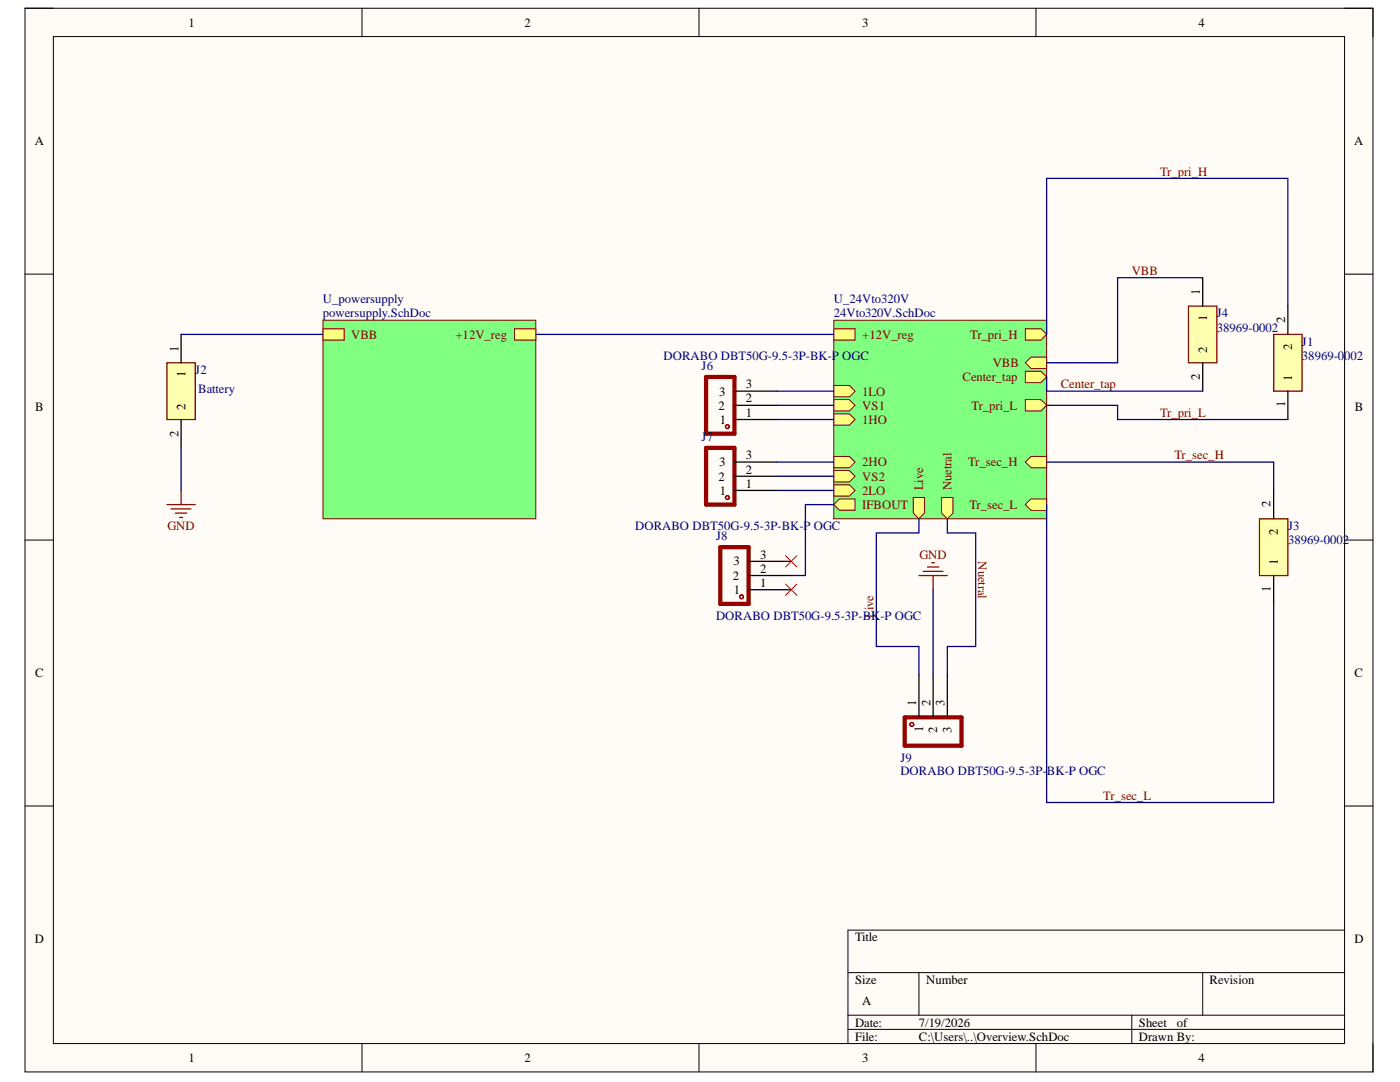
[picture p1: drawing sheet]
<svg xmlns="http://www.w3.org/2000/svg" width="279mm" height="216mm" viewBox="0 0 279 216" stroke-linecap="round" stroke-linejoin="round" font-family="sans-serif">
<path d="M5 1.6h269v212.3h-269z" fill-rule="evenodd" fill="#fffcf8"/>
<path d="M5 1.6h269v212.3h-269z" fill="none" stroke="#000" stroke-width=".2"/>
<path d="M10.7 7.3h257.6v200.9h-257.6z" fill-rule="evenodd" fill="#fffcf8"/>
<g fill="none" stroke="#000" stroke-width=".2">
<path d="M5 1.6h5.7M10.7 7.3h257.6v200.9h-257.6zM72.2 1.6v5.7M139.5 1.6v5.7M206.8 1.6v5.7M268.3 1.6h5.7v5.7M5 54.7h5.7M268.3 54.7h5.7M5 107.8h5.7M268.3 107.8h5.7M5 160.8h5.7M268.3 160.8h5.7"/>
<path d="M169.2 194.1h99.1M183.4 194.1v8.5M240 194.1v8.5M268.3 185.6h-99.1v22.6M72.2 208.2v5.7M139.5 208.2v5.7M169.2 202.6h99.1M169.2 205.4h99.1M206.8 208.2v5.7M225.9 202.6v5.6M274 208.2v5.7"/>
</g>
<path d="M33.3 72.4h5.7v11.3h-5.7z" fill-rule="evenodd" fill="#ffffb0"/>
<path d="M33.3 72.4h5.7v11.3h-5.7zM36.1 97.9v2.8M33.3 100.7h5.7M34.2 101.5h3.9M35 102.4h2.3M35.9 103.2h.5" fill="none" stroke="#800000" stroke-width=".25"/>
<path d="M36.1 66.7v5.7M36.1 83.7v5.7" fill="none" stroke="#000" stroke-width=".25"/>
<path d="M166.4 63.9h42.5v39.6h-42.5z" fill-rule="evenodd" fill="#80ff80"/>
<path d="M166.4 63.9h42.5v39.6h-42.5z" fill="none" stroke="#800000" stroke-width=".2"/>
<path d="M166.4 65.6h4.2v2.3h-4.2z" fill-rule="evenodd" fill="#ffff80"/>
<path d="M166.4 65.6h4.2v2.3h-4.2z" fill="none" stroke="#800000" stroke-width=".2"/>
<path d="M204.6 92.2l1.2-1.1h3.1v2.2h-3.1z" fill-rule="evenodd" fill="#ffff80"/>
<path d="M204.6 92.2l1.2-1.1h3.1v2.2h-3.1z" fill="none" stroke="#800000" stroke-width=".2"/>
<path d="M204.6 79.8h3.1l1.2 1.1-1.2 1.1h-3.1z" fill-rule="evenodd" fill="#ffff80"/>
<path d="M204.6 79.8h3.1l1.2 1.1-1.2 1.1h-3.1z" fill="none" stroke="#800000" stroke-width=".2"/>
<path d="M204.6 100.7l1.2-1.1h3.1v2.2h-3.1z" fill-rule="evenodd" fill="#ffff80"/>
<path d="M204.6 100.7l1.2-1.1h3.1v2.2h-3.1z" fill="none" stroke="#800000" stroke-width=".2"/>
<path d="M204.6 74.1h3.1l1.2 1.1-1.2 1.1h-3.1z" fill-rule="evenodd" fill="#ffff80"/>
<path d="M204.6 74.1h3.1l1.2 1.1-1.2 1.1h-3.1z" fill="none" stroke="#800000" stroke-width=".2"/>
<path d="M166.4 96.7h3.1l1.1 1.2-1.1 1.1h-3.1z" fill-rule="evenodd" fill="#ffff80"/>
<path d="M166.4 96.7h3.1l1.1 1.2-1.1 1.1h-3.1z" fill="none" stroke="#800000" stroke-width=".2"/>
<path d="M187.9 99.3h2.3v3.1l-1.1 1.1-1.2-1.1z" fill-rule="evenodd" fill="#ffff80"/>
<path d="M187.9 99.3h2.3v3.1l-1.1 1.1-1.2-1.1z" fill="none" stroke="#800000" stroke-width=".2"/>
<path d="M182.3 99.3h2.2v3.1l-1.1 1.1-1.1-1.1z" fill-rule="evenodd" fill="#ffff80"/>
<path d="M182.3 99.3h2.2v3.1l-1.1 1.1-1.1-1.1z" fill="none" stroke="#800000" stroke-width=".2"/>
<path d="M166.4 76.9h3.1l1.1 1.2-1.1 1.1h-3.1z" fill-rule="evenodd" fill="#ffff80"/>
<path d="M166.4 76.9h3.1l1.1 1.2-1.1 1.1h-3.1z" fill="none" stroke="#800000" stroke-width=".2"/>
<path d="M166.4 100.7l1.1-1.1h3.1v2.2h-3.1z" fill-rule="evenodd" fill="#ffff80"/>
<path d="M166.4 100.7l1.1-1.1h3.1v2.2h-3.1z" fill="none" stroke="#800000" stroke-width=".2"/>
<path d="M166.4 82.6h3.1l1.1 1.1-1.1 1.1h-3.1z" fill-rule="evenodd" fill="#ffff80"/>
<path d="M166.4 82.6h3.1l1.1 1.1-1.1 1.1h-3.1z" fill="none" stroke="#800000" stroke-width=".2"/>
<path d="M166.4 79.7h3.1l1.1 1.2-1.1 1.1h-3.1z" fill-rule="evenodd" fill="#ffff80"/>
<path d="M166.4 79.7h3.1l1.1 1.2-1.1 1.1h-3.1z" fill="none" stroke="#800000" stroke-width=".2"/>
<path d="M166.4 91.1h3.1l1.1 1.1-1.1 1.1h-3.1z" fill-rule="evenodd" fill="#ffff80"/>
<path d="M166.4 91.1h3.1l1.1 1.1-1.1 1.1h-3.1z" fill="none" stroke="#800000" stroke-width=".2"/>
<path d="M166.4 93.9h3.1l1.1 1.1-1.1 1.2h-3.1z" fill-rule="evenodd" fill="#ffff80"/>
<path d="M166.4 93.9h3.1l1.1 1.1-1.1 1.2h-3.1z" fill="none" stroke="#800000" stroke-width=".2"/>
<path d="M204.6 65.6h3.1l1.2 1.1-1.2 1.2h-3.1z" fill-rule="evenodd" fill="#ffff80"/>
<path d="M204.6 65.6h3.1l1.2 1.1-1.2 1.2h-3.1z" fill="none" stroke="#800000" stroke-width=".2"/>
<path d="M204.6 72.4l1.2-1.1h3.1v2.2h-3.1z" fill-rule="evenodd" fill="#ffff80"/>
<path d="M204.6 72.4l1.2-1.1h3.1v2.2h-3.1z" fill="none" stroke="#800000" stroke-width=".2"/>
<path d="M64.5 63.9h42.4v39.6h-42.4z" fill-rule="evenodd" fill="#80ff80"/>
<path d="M64.5 63.9h42.4v39.6h-42.4z" fill="none" stroke="#800000" stroke-width=".2"/>
<path d="M64.5 65.6h4.2v2.3h-4.2z" fill-rule="evenodd" fill="#ffff80"/>
<path d="M64.5 65.6h4.2v2.3h-4.2z" fill="none" stroke="#800000" stroke-width=".2"/>
<path d="M102.7 65.6h4.2v2.3h-4.2z" fill-rule="evenodd" fill="#ffff80"/>
<path d="M102.7 65.6h4.2v2.3h-4.2z" fill="none" stroke="#800000" stroke-width=".2"/>
<path d="M237.2 61.1h5.7v11.3h-5.7z" fill-rule="evenodd" fill="#ffffb0"/>
<path d="M237.2 61.1h5.7v11.3h-5.7zM183.4 114.8h5.7M184.2 114h4M185.1 113.1h2.3M185.9 112.3h.6M186.2 114.8v2.9" fill="none" stroke="#800000" stroke-width=".25"/>
<path d="M240 55.4v5.7M240 72.4v5.7" fill="none" stroke="#000" stroke-width=".25"/>
<path d="M251.4 103.5h5.6v11.3h-5.6z" fill-rule="evenodd" fill="#ffffb0"/>
<path d="M251.4 103.5h5.6v11.3h-5.6z" fill="none" stroke="#800000" stroke-width=".25"/>
<g fill="none" stroke="#000" stroke-width=".25">
<path d="M146.6 78.1h8.5M146.6 83.7h8.5M146.6 80.9h8.5M146.6 97.9h8.5M146.6 95h8.5M146.6 92.2h8.5M254.2 97.9v5.6M149.4 117.7h8.5M149.4 114.8h8.5M149.4 112h8.5M254.2 114.8v5.7M183.4 134.6v8.5"/>
<path d="M186.2 134.6v8.5M189.1 134.6v8.5"/>
</g>
<path d="M140.9 75.2h5.7v11.3h-5.7zM140.9 89.4h5.7v11.3h-5.7zM143.7 109.2h5.7v11.3h-5.7zM180.6 143.1h11.3v5.7h-11.3z" fill="none" stroke="#980000" stroke-width=".85"/>
<g fill="none" stroke="#980000" stroke-width=".25">
<circle cx="145.2" cy="99.3" r=".38"/>
<circle cx="145.2" cy="85.1" r=".38"/>
<circle cx="148" cy="119.1" r=".38"/>
<circle cx="182" cy="144.6" r=".38"/>
</g>
<path d="M156.8 110.9l2.2 2.2M156.8 116.5l2.2 2.3M159 110.9l-2.2 2.2M159 116.5l-2.2 2.3" fill="none" stroke="#f00" stroke-width=".2"/>
<g fill="none" stroke="#000080" stroke-width=".25">
<path d="M240 55.4h-17v17h-14.1M36.1 66.7h28.4M106.9 66.7h59.5M155.1 78.1h11.3M208.9 75.2v2.9h31.1M257 61.1v-25.5h-48.1v31.1M36.1 89.4v8.5M155.1 80.9h11.3M155.1 92.2h11.3M155.1 95h11.3M155.1 97.9h11.3M155.1 83.7h11.3"/>
<path d="M208.9 80.9h14.1v2.8h34M208.9 92.2h45.3v5.7M166.4 100.7h-5.7v14.1h-2.8M183.4 103.5v2.8h-8.5v22.7h8.5v5.6M186.2 117.7v16.9M189.1 103.5v2.8h5.6v22.7h-5.6v5.6M208.9 100.7v59.4h45.3v-39.6"/>
</g>
<path d="M254.2 66.7h5.7v11.4h-5.7z" fill-rule="evenodd" fill="#ffffb0"/>
<path d="M254.2 66.7h5.7v11.4h-5.7z" fill="none" stroke="#800000" stroke-width=".25"/>
<path d="M257 61.1v5.6M257 78.1v5.6" fill="none" stroke="#000" stroke-width=".25"/>
<g font-size="2.5">
<text x="37.6" y="5.3">1</text>
<text x="104.7" y="5.3">2</text>
<text x="172.1" y="5.3">3</text>
<text x="239.2" y="5.3">4</text>
<text x="6.9" y="29">A</text>
<text x="270.2" y="29">A</text>
<text x="239.5" y="58.8" transform="rotate(-90 239.5 58.8)">1</text>
<text x="240.9" y="64" transform="rotate(-90 240.9 64)">1</text>
<text x="256.5" y="64.5" transform="rotate(-90 256.5 64.5)">2</text>
<text x="35.6" y="70.1" transform="rotate(-90 35.6 70.1)">1</text>
<text x="240.9" y="70.4" transform="rotate(-90 240.9 70.4)">2</text>
<text x="257.9" y="69.9" transform="rotate(-90 257.9 69.9)">2</text>
<text x="37" y="75.3" transform="rotate(-90 37 75.3)">1</text>
<text x="148.8" y="77.5">3</text>
<text x="239.5" y="75.8" transform="rotate(-90 239.5 75.8)">2</text>
<text x="257.9" y="76.1" transform="rotate(-90 257.9 76.1)">1</text>
<text x="7" y="82.1">B</text>
<text x="37" y="81.7" transform="rotate(-90 37 81.7)">2</text>
<text x="143.4" y="81.7">2</text>
<text x="143.5" y="78.9">3</text>
<text x="148.8" y="83.2">1</text>
<text x="148.8" y="80.3">2</text>
<text x="256.5" y="81.3" transform="rotate(-90 256.5 81.3)">1</text>
<text x="270.4" y="82.1">B</text>
<text x="35.6" y="87.1" transform="rotate(-90 35.6 87.1)">2</text>
<text x="143.7" y="84.6">1</text>
<text x="143.4" y="95.9">2</text>
<text x="143.5" y="93.1">3</text>
<text x="148.8" y="94.5">2</text>
<text x="148.8" y="91.6">3</text>
<text x="143.7" y="98.7">1</text>
<text x="148.8" y="97.3">1</text>
<text x="253.6" y="101.2" transform="rotate(-90 253.6 101.2)">2</text>
<text x="255" y="106.7" transform="rotate(-90 255 106.7)">2</text>
<text x="146.4" y="112.8">3</text>
<text x="151.7" y="111.5">3</text>
<text x="255" y="112.8" transform="rotate(-90 255 112.8)">1</text>
<text x="146.3" y="115.7">2</text>
<text x="146.5" y="118.5">1</text>
<text x="151.7" y="117.1">1</text>
<text x="151.7" y="114.3">2</text>
<text x="253.6" y="118.1" transform="rotate(-90 253.6 118.1)">1</text>
<text x="7" y="135.1">C</text>
<text x="270.3" y="135.1">C</text>
<text x="182.8" y="140.9" transform="rotate(-90 182.8 140.9)">1</text>
<text x="185.7" y="140.9" transform="rotate(-90 185.7 140.9)">2</text>
<text x="188.5" y="140.9" transform="rotate(-90 188.5 140.9)">3</text>
<text x="184.2" y="146.1" transform="rotate(-90 184.2 146.1)">1</text>
<text x="187" y="146.3" transform="rotate(-90 187 146.3)">2</text>
<text x="189.9" y="146.2" transform="rotate(-90 189.9 146.2)">3</text>
<text x="6.9" y="188.2">D</text>
<text x="170.6" y="187.9">Title</text>
<text x="270.3" y="188.2">D</text>
<text x="170.6" y="196.3">Size</text>
<text x="184.8" y="196.3">Number</text>
<text x="241.4" y="196.3">Revision</text>
<text x="172.1" y="200.6">A</text>
<text x="170.6" y="204.9">Date:</text>
<text x="170.6" y="207.6">File:</text>
<text x="183.4" y="204.9">7/19/2026</text>
<text x="183.4" y="207.6">C:\Users\..\Overview.SchDoc</text>
<text x="227.3" y="204.9">Sheet</text>
<text x="227.3" y="207.6">Drawn By:</text>
<text x="234.9" y="204.9">of</text>
<text x="37.6" y="211.9">1</text>
<text x="104.7" y="211.9">2</text>
<text x="172.1" y="211.9">3</text>
<text x="239.2" y="211.9">4</text>
</g>
<g font-size="2.5" fill="#800000">
<text x="231.5" y="35.1">Tr_pri_H</text>
<text x="225.8" y="54.9">VBB</text>
<text x="70.1" y="67.6">VBB</text>
<text x="90.9" y="67.6">+12V_reg</text>
<text x="172.1" y="67.6">+12V_reg</text>
<text x="193.6" y="67.6">Tr_pri_H</text>
<text x="192.1" y="76.1">Center_tap</text>
<text x="198.1" y="73.3">VBB</text>
<text x="211.7" y="77.5">Center_tap</text>
<text x="172.1" y="78.9">1LO</text>
<text x="172.1" y="81.7">VS1</text>
<text x="193.9" y="81.7">Tr_pri_L</text>
<text x="231.5" y="83.2">Tr_pri_L</text>
<text x="172.1" y="84.6">1HO</text>
<text x="172.1" y="93.1">2HO</text>
<text x="172.1" y="95.9">VS2</text>
<text x="193.2" y="93.1">Tr_sec_H</text>
<text x="234.4" y="91.6">Tr_sec_H</text>
<text x="172.1" y="98.7">2LO</text>
<text x="172.1" y="101.6">IFBOUT</text>
<text x="184.2" y="97.9" transform="rotate(-90 184.2 97.9)">Live</text>
<text x="189.9" y="97.9" transform="rotate(-90 189.9 97.9)">Nuetral</text>
<text x="193.5" y="101.6">Tr_sec_L</text>
<text x="33.4" y="105.8">GND</text>
<text x="183.5" y="111.5">GND</text>
<text x="195.2" y="112" transform="rotate(90 195.2 112)">Nuetral</text>
<text x="174.4" y="123.3" transform="rotate(-90 174.4 123.3)">Live</text>
<text x="220.2" y="159.6">Tr_sec_L</text>
</g>
<g font-size="2.5" fill="#000080">
<text x="64.4" y="60.5">U_powersupply</text>
<text x="64.4" y="63.3">powersupply.SchDoc</text>
<text x="166.4" y="60.5">U_24Vto320V</text>
<text x="166.4" y="63.3">24Vto320V.SchDoc</text>
<text x="242.8" y="63.3">J4</text>
<text x="132.4" y="71.8">DORABO DBT50G-9.5-3P-BK-P OGC</text>
<text x="242.8" y="66.2">38969-0002</text>
<text x="259.8" y="69">J1</text>
<text x="259.8" y="71.8">38969-0002</text>
<text x="39" y="74.6">J2</text>
<text x="140" y="73.8">J6</text>
<text x="39.6" y="78.3">Battery</text>
<text x="140" y="88">J7</text>
<text x="126.7" y="105.8">DORABO DBT50G-9.5-3P-BK-P OGC</text>
<text x="142.9" y="107.8">J8</text>
<text x="257.1" y="105.8">J3</text>
<text x="257.1" y="108.6">38969-0002</text>
<text x="142.9" y="123.6">DORABO DBT50G-9.5-3P-BK-P OGC</text>
<text x="179.7" y="152">J9</text>
<text x="179.7" y="154.7">DORABO DBT50G-9.5-3P-BK-P OGC</text>
</g>
</svg>
